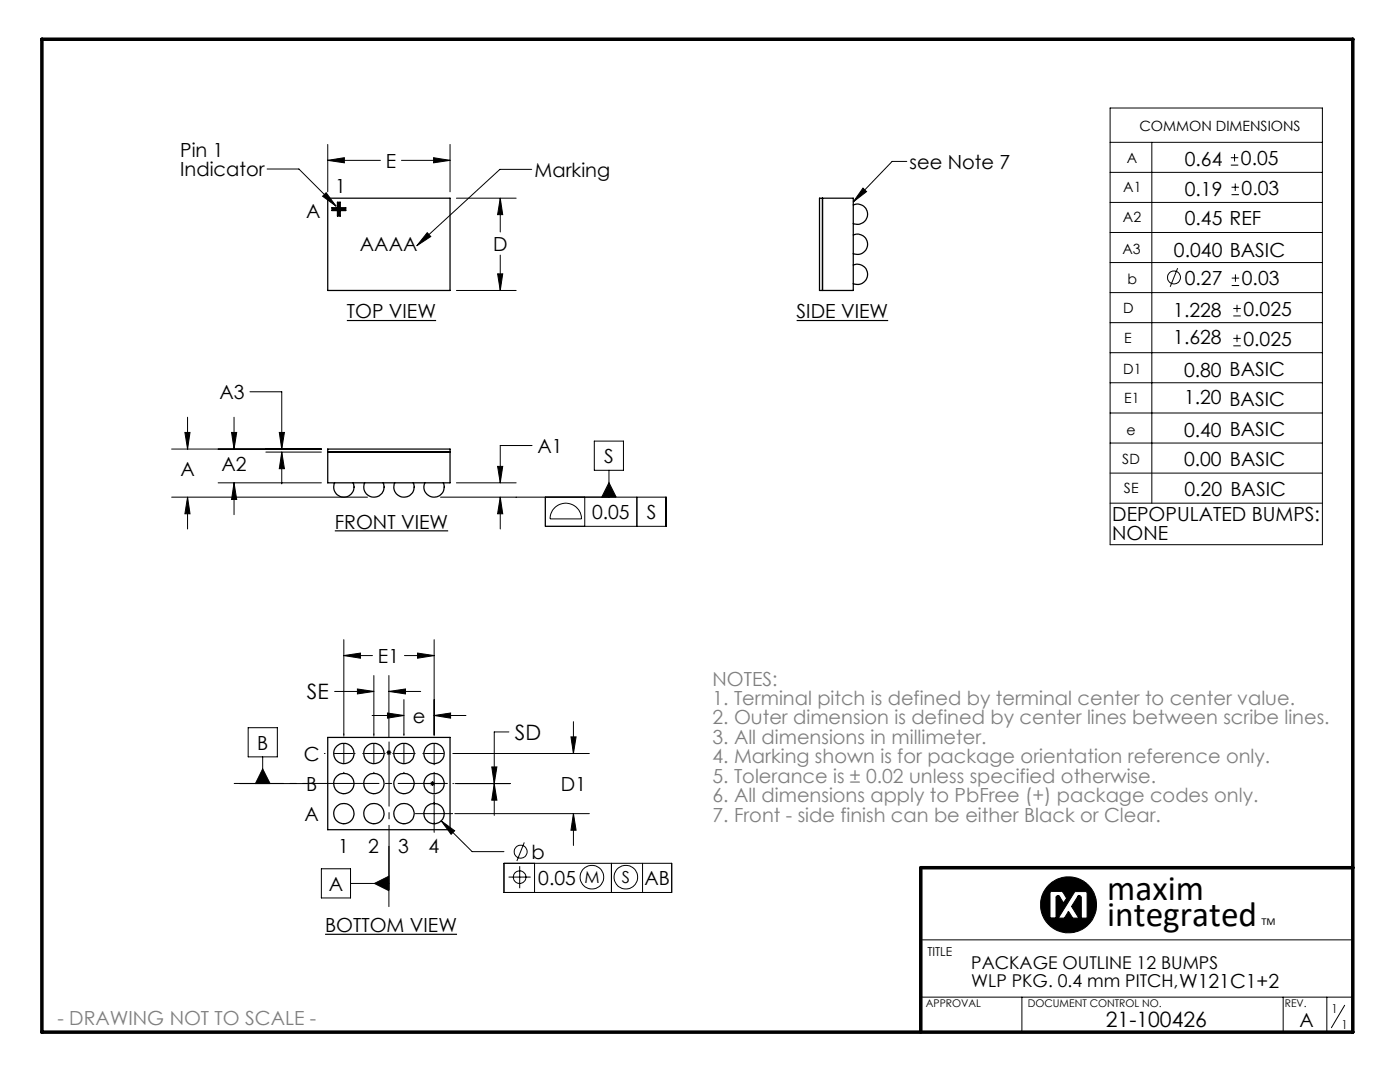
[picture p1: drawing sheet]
<svg xmlns="http://www.w3.org/2000/svg" width="279mm" height="216mm" viewBox="0 0 279 216" stroke-linecap="round" stroke-linejoin="round" font-family="sans-serif">
<g fill="none" stroke="#000" stroke-width=".2">
<path d="M53.3 33.7h6.4l7.4 7.4M64.4 39.2l.7-.7 2 2.6zM65.4 32l3.3-.5v1zM65.4 28.8v9.5M65.4 32h10.5M80.1 32h9.7M86.5 31.5l3.3 .5-3.3 .5zM89.8 28.8v9.5M91.1 39.5h11.9M99.8 39.5l.5 3.3h-1zM99.8 39.5v6.8M106.1 33.8h-6.3l-16.6 15.2"/>
<path d="M172.2 37.5l.7 .7-2.6 2.1zM181 32.2h-3l-7.7 8.1M221.5 21.6h42.4v87.1h-42.4zM221.5 28.4h42.4M221.5 34.4h42.4M229.9 28.4v72M245.6 32.9h1.5M245.6 31.5h1.5M245.8 38.8h1.5M245.8 37.4h1.5M246.4 30.7v1.5M246.5 36.6v1.5"/>
<path d="M85.3 46.4l.7 .8-2.8 1.8zM91.1 58h11.9M99.3 54.6h1l-.5 3.4zM99.8 50.9v7.1M221.5 40.4h42.4M221.5 46.4h42.4M221.5 52.4h42.4M221.5 58.4h42.4M235 53.5l-1.5 3.7M245.8 57h1.5M245.8 55.5h1.5M246.6 54.8v1.4"/>
<path d="M49.9 78.2h6.3v11.4M221.5 64.4h42.4M221.5 70.4h42.4M221.5 76.4h42.4M246.1 63h1.5M246.1 61.6h1.5M246.1 69h1.5M246.1 67.5h1.5M246.9 60.8v1.5M246.9 66.8v1.5M34.3 99.2h39M34.3 89.6h29.8"/>
<path d="M36.9 86.3h1l-.5 3.3zM37.4 99.2l.5 3.3h-1zM37.4 83.3v6.3M37.4 99.2v6.4M43.5 96.3h20.6M46.2 86.3h1l-.5 3.3zM46.7 96.3l.5 3.4h-1zM46.7 83.3v6.3M46.7 96.3v6.4M53.1 90.2h11M55.7 86.3h1.1l-.6 3.3zM56.2 90.2l.6 3.3h-1.1z"/>
<path d="M56.2 90.2v6.4M91.1 96.3h11.9M99.3 93.1h1l-.5 3.2zM99.8 99.2l.5 3.3h-1zM99.8 99.2v6.4M106.2 88.9h-6.4v7.4M108.8 99.2v5.8h24.1v-5.8h-45M116.7 99.2v5.8M118.6 88h5.8v5.8h-5.8zM121.5 96.3l1.5 2.9h-2.9zM121.5 93.8v5.4M127.1 99.2v5.8"/>
<path d="M221.5 94.4h42.4M221.5 82.4h42.4M221.5 88.4h42.4M110.6 101.5a3.2 3.2 0 0 1 3.4-.9 3.2 3.2 0 0 1 2.1 2.9h-6.3a2.96 2.96 0 0 1 .8-2zM221.5 100.4h42.4M66.8 138h7.8M68.6 130.8l3.3-.5v1zM68.6 127.6v19.3M68.6 130.8h5.7M71.3 137.5l3.3 .5-3.3 .5zM74.6 134.8v12.1M77.6 138l3.3-.5v1z"/>
<path d="M77.6 134.8v12.2M77.6 138h6.4M80.6 139.6v7.2M80.7 130.8h5.9M83.3 130.3l3.3 .5-3.3 .5zM86.6 127.6v19.2M47.8 156.4h13.5M49.5 145.2h5.9v5.8h-5.9zM52.4 153.4l1.5 3h-2.9zM52.4 151v5.4M64.7 150.4h.2M66.7 150.4h3.8"/>
<path d="M68.6 148.5v3.7M68.6 154.1v.1M70.7 150.4h.2M72.4 150.4h.1M72.7 150.4h3.8M74.3 142.8h6.3M74.6 148.5v3.7M74.6 154.1v.1M76.7 150.4h.2M77.1 150.2h1M77.3 149.8l.7 .7M77.3 142.3l3.3 .5-3.3 .5z"/>
<path d="M77.6 149.7v1M78 149.8l-.7 .7M78.4 150.4h.1M78.7 150.4h3.8M80.6 148.5v3.7M80.6 154.1v.1M82.7 156.4h.2M82.7 150.4h.2M84.4 150.4h.1M84.7 156.4h3.8M84.7 150.4h3.8M86 156l.7 .7"/>
<path d="M86.3 155.9v.9M86.6 142.8l3.3-.5v1zM86.6 148.5v3.7M86.6 152.4v.2M86.6 154.1v.1M86.6 154.5v3.7M86.6 158.6v7.5M86.6 142.8h6.4M86.7 156l-.7 .7M90.4 156.4h.1M90.4 150.4h27.2M90.8 156.4h11"/>
<path d="M98.1 153h1.1l-.6 3.4zM98.6 156.4l.6 3.3h-1.1zM101.6 146h-3v16.7M113.9 147h1.1l-.6 3.4zM114.4 144v6.4M64.1 173.4h5.9v5.8h-5.9zM70 176.3h7.6M74.7 176.3l2.9-1.5v2.9zM77.6 168.9v12M82.9 162.3h7.4M88.1 163.8l2.6 2-.7 .7zM88.1 163.8l6.1 6.1h6.4"/>
<path d="M90.8 162.3h26.8M100.6 172.3h33.5v5.8h-33.5zM101.5 175h4.4M103.7 172.8v4.4M104.6 168.1l-1.4 3.7M106.7 172.3v5.8M114.4 162.3l.6 3.4h-1.1zM114.4 162.3v6.4M122 172.3v5.8M128.2 172.3v5.8M209.7 177.9h2.3l.9 1.3-.7 1-.7-1.3-.3-.2a.38 .38 0 0 0-.5 .5v4h-1.1l-.1-5.1zM214.5 177.9h2.3l.1 .1 .1 5.2h-1.2v-4a.39 .39 0 0 0-.2-.5 .39 .39 0 0 0-.5 .2l-1.2 2 1.4 2.3h-1.2l-.8-1.3-.9 1.3h-1.2z"/>
<path d="M183.8 199h86.2M183.8 187.5h86.2M203.9 199v7M256.1 199v7M264.8 199v7M268.4 200.6l-2.7 4.5"/>
<circle cx="234.3" cy="55.4" r="1.29"/>
<circle cx="103.7" cy="175" r="1.26"/>
<circle cx="103.9" cy="169.9" r="1.29"/>
<circle cx="118.1" cy="175" r="2.35"/>
<circle cx="124.9" cy="175" r="2.35"/>
<circle cx="211.3" cy="179" r=".23"/>
<circle cx="215.2" cy="179" r=".23"/>
<circle cx="213.2" cy="180.5" r="5.6"/>
</g>
<path d="M8.4 7.8h261.6v198.2h-261.6zM270 173.1h-86.2v32.9" fill="none" stroke="#000" stroke-width=".7"/>
<g fill="#000">
<path d="M66.3 41.5h1v-1.1h.6v1.1h1.1v.5h-1.1v1.1h-.6v-1.1h-1z" fill-rule="evenodd"/>
<path d="M209.7 177.9h2.3l.9 1.3-.7 1-.8-1.4-.4-.1-.2 .2-.1 4.3h-1.1v-5.1zM214.4 178l.1-.1h2.3l.2 .2v5.1h-1.2v-4.2l-.3-.3-.4 .2-1.2 2 1.4 2.3h-1.2l-.8-1.3-.9 1.3h-1.2zM207.7 180.5a5.6 5.6 0 0 0 11.1 0 5.6 5.6 0 0 0-11.1 0z" fill-rule="evenodd"/>
</g>
<path d="M77.6 148v29.5" fill="none" stroke="#000" stroke-width=".2" stroke-dasharray="15.2 1.3 1.3 1.3" stroke-dashoffset="2.4"/>
<path d="M89.3 156.3h-42.6" fill="none" stroke="#000" stroke-width=".2" stroke-dasharray="15.2 1.3 1.3 1.3" stroke-dashoffset="5.4"/>
<g fill="#000">
<path d="M64.4 39.2l.7-.7 2 2.6zM85.3 46.4l.7 .8-2.8 1.8zM172.2 37.5l.7 .7-2.6 2.1zM121.5 96.3l1.5 2.9h-2.9z"/>
<path d="M55.7 86.3h1.1l-.6 3.3zM56.2 90.2l.6 3.3h-1.1zM46.2 86.3h1l-.5 3.3zM46.7 96.3l.5 3.4h-1zM36.9 86.3h1l-.5 3.3zM37.4 99.2l.5 3.3h-1zM99.3 93.1h1l-.5 3.2zM99.8 99.2l.5 3.3h-1z"/>
<path d="M77.6 138l3.3-.5v1zM71.3 137.5l3.3 .5-3.3 .5zM98.6 156.4l.6 3.3h-1.1zM98.1 153h1.1l-.6 3.4z"/>
<path d="M52.4 153.4l1.5 3h-2.9zM74.7 176.3l2.9 1.4v-2.9z"/>
<path d="M86.6 142.8l3.3-.5v1zM77.3 142.3l3.3 .5-3.3 .5zM68.6 130.8l3.3-.5v1zM83.3 130.3l3.3 .5-3.3 .5zM113.9 147h1.1l-.6 3.4zM114.4 162.3l.6 3.4h-1.1zM88.1 163.8l1.9 2.7 .7-.7zM65.4 32l3.3-.5v1zM86.5 31.5l3.3 .5-3.3 .5zM99.3 54.6h1l-.5 3.4zM99.8 39.5l.5 3.3h-1z"/>
</g>
<path d="M69.2 64h17.8M159 64h18.3M66.8 105.9h22.6M64.9 186.4h26.3" fill="none" stroke="#000" stroke-width=".24"/>
<g fill="none" stroke="#000" stroke-width=".25">
<path d="M65.4 39.5h24.4v18.5h-24.4zM163.5 39.5h6.8v18.5h-6.8zM164.1 39.5v18.5M66.3 41.5h1v-1.1h.6v1.1h1.1v.5h-1.1v1.1h-.6v-1.1h-1zM170.3 52.9a2.03 2.03 0 0 1 2.8 1.8 2.03 2.03 0 0 1-2.8 1.9M170.3 46.9a2.03 2.03 0 0 1 2.8 1.8 2.03 2.03 0 0 1-2.8 1.9M170.3 40.9a2.03 2.03 0 0 1 2.8 1.8 2.03 2.03 0 0 1-2.8 1.9M65.4 89.6h24.4v6.7h-24.4zM65.4 90.2h24.4M66.8 96.3a2.03 2.03 0 0 0 1.8 2.9 2.03 2.03 0 0 0 1.9-2.9M72.8 96.3a2.03 2.03 0 0 0 1.8 2.9 2.03 2.03 0 0 0 1.9-2.9M78.8 96.3a2.03 2.03 0 0 0 1.8 2.9 2.03 2.03 0 0 0 1.9-2.9"/>
<path d="M84.8 96.3a2.03 2.03 0 0 0 1.8 2.9 2.03 2.03 0 0 0 1.9-2.9M65.4 147.1h24.4v18.5h-24.4z"/>
<circle cx="68.6" cy="150.3" r="2.02"/>
<circle cx="68.6" cy="156.3" r="2.02"/>
<circle cx="74.6" cy="156.3" r="2.02"/>
<circle cx="74.6" cy="150.3" r="2.02"/>
<circle cx="80.6" cy="156.3" r="2.02"/>
<circle cx="80.6" cy="150.3" r="2.02"/>
<circle cx="86.6" cy="156.3" r="2.02"/>
<circle cx="86.6" cy="150.3" r="2.02"/>
<circle cx="68.6" cy="162.3" r="2.02"/>
<circle cx="74.6" cy="162.3" r="2.02"/>
<circle cx="80.6" cy="162.3" r="2.02"/>
<circle cx="86.6" cy="162.3" r="2.02"/>
</g>
<g font-size="7.1">
<text x="221" y="179.6">maxim</text>
<text x="221" y="184.8">integrated</text>
</g>
<g font-size="4.2">
<text x="61.2" y="139.6">SE</text>
<text x="102.8" y="147.6">SD</text>
<text x="220.7" y="205">21-100426</text>
</g>
<g font-size="3.9">
<text x="36" y="31.3">Pin 1</text>
<text x="36" y="35.2">Indicator</text>
<text x="77" y="33.4">E</text>
<text x="106.7" y="35.4">Marking</text>
<text x="181.5" y="33.8">see Note 7</text>
<text x="236.4" y="33.1">0.64</text>
<text x="247.7" y="32.9">0.05</text>
<text x="66.9" y="38.5">1</text>
<text x="236.4" y="39.1">0.19</text>
<text x="247.8" y="38.8">0.03</text>
<text x="61.1" y="43.5">A</text>
<text x="236.4" y="44.8">0.45 REF</text>
<text x="71.8" y="50.1">AAAA</text>
<text x="98.4" y="50.1">D</text>
<text x="234.3" y="51.3">0.040 BASIC</text>
<text x="236.4" y="56.8">0.27</text>
<text x="247.8" y="56.9">0.03</text>
<text x="69.2" y="63.5">TOP VIEW</text>
<text x="159" y="63.5">SIDE VIEW</text>
<text x="234.1" y="63.2">1.228</text>
<text x="248.2" y="63">0.025</text>
<text x="234.1" y="68.6">1.628</text>
<text x="248.1" y="69">0.025</text>
<text x="236.3" y="75.1">0.80 BASIC</text>
<text x="43.8" y="79.6">A3</text>
<text x="236.3" y="80.6">1.20 BASIC</text>
<text x="236.3" y="87.1">0.40 BASIC</text>
<text x="36" y="94.9">A</text>
<text x="44.2" y="94">A2</text>
<text x="107.3" y="90.3">A1</text>
<text x="120.6" y="92.4">S</text>
<text x="236.3" y="93">0.00 BASIC</text>
<text x="236.4" y="99">0.20 BASIC</text>
<text x="66.8" y="105.5">FRONT VIEW</text>
<text x="118.2" y="103.6">0.05</text>
<text x="129.1" y="103.6">S</text>
<text x="222" y="103.9">DEPOPULATED BUMPS:</text>
<text x="222" y="107.7">NONE</text>
<text x="75.4" y="132.3">E1</text>
<text x="51.3" y="149.6">B</text>
<text x="82.4" y="144.2">e</text>
<text x="60.6" y="151.9">C</text>
<text x="61.1" y="157.9">B</text>
<text x="111.9" y="157.8">D1</text>
<text x="60.8" y="163.9">A</text>
<text x="67.5" y="170.2">1</text>
<text x="73.5" y="170.2">2</text>
<text x="79.5" y="170.2">3</text>
<text x="85.5" y="170.2">4</text>
<text x="106.1" y="171.4">b</text>
<text x="65.6" y="177.7">A</text>
<text x="107.4" y="176.6">0.05</text>
<text x="128.6" y="176.6">AB</text>
<text x="64.9" y="186">BOTTOM VIEW</text>
<text x="259.3" y="205">A</text>
</g>
<g font-size="3.9" fill="#808080">
<text x="142.2" y="136.8">NOTES:</text>
<text x="142.2" y="140.7">1. Terminal pitch is defined by terminal center to center value.</text>
<text x="142.2" y="144.6">2. Outer dimension is defined by center lines between scribe lines.</text>
<text x="142.2" y="148.4">3. All dimensions in millimeter.</text>
<text x="142.2" y="152.3">4. Marking shown is for package orientation reference only.</text>
<text x="142.2" y="156.2">5. Tolerance is ± 0.02 unless specified otherwise.</text>
<text x="142.2" y="160.1">6. All dimensions apply to PbFree (+) package codes only.</text>
<text x="142.2" y="164">7. Front - side finish can be either Black or Clear.</text>
<text x="11.4" y="204.5">- DRAWING NOT TO SCALE -</text>
</g>
<g font-size="3.5">
<text x="193.8" y="193.4">PACKAGE OUTLINE 12 BUMPS</text>
<text x="193.8" y="196.9">WLP PKG. 0.4 mm PITCH,W121C1+2</text>
</g>
<g font-size="3.3">
<text x="116.6" y="176.2">M</text>
<text x="124.1" y="176.2">S</text>
</g>
<g font-size="2.8">
<text x="227.4" y="26.1">COMMON DIMENSIONS</text>
<text x="224.9" y="32.5">A</text>
<text x="224.2" y="38.3">A1</text>
<text x="224.1" y="44.3">A2</text>
<text x="224" y="50.7">A3</text>
<text x="225" y="56.7">b</text>
<text x="224.2" y="62.5">D</text>
<text x="224.4" y="68.4">E</text>
<text x="224.2" y="74.5">D1</text>
<text x="224.4" y="80.4">E1</text>
<text x="224.8" y="86.8">e</text>
<text x="224" y="92.6">SD</text>
<text x="224.3" y="98.4">SE</text>
</g>
<g font-size="2.5">
<text x="185.1" y="190.7">TITLE</text>
<text x="265.8" y="202.2">1</text>
<text x="267.7" y="205.3">1</text>
</g>
<g font-size="2.1">
<text x="251.7" y="184.6">TM</text>
<text x="184.8" y="201">APPROVAL</text>
<text x="205.1" y="201">DOCUMENT CONTROL NO.</text>
<text x="256.4" y="200.9">REV.</text>
</g>
</svg>
